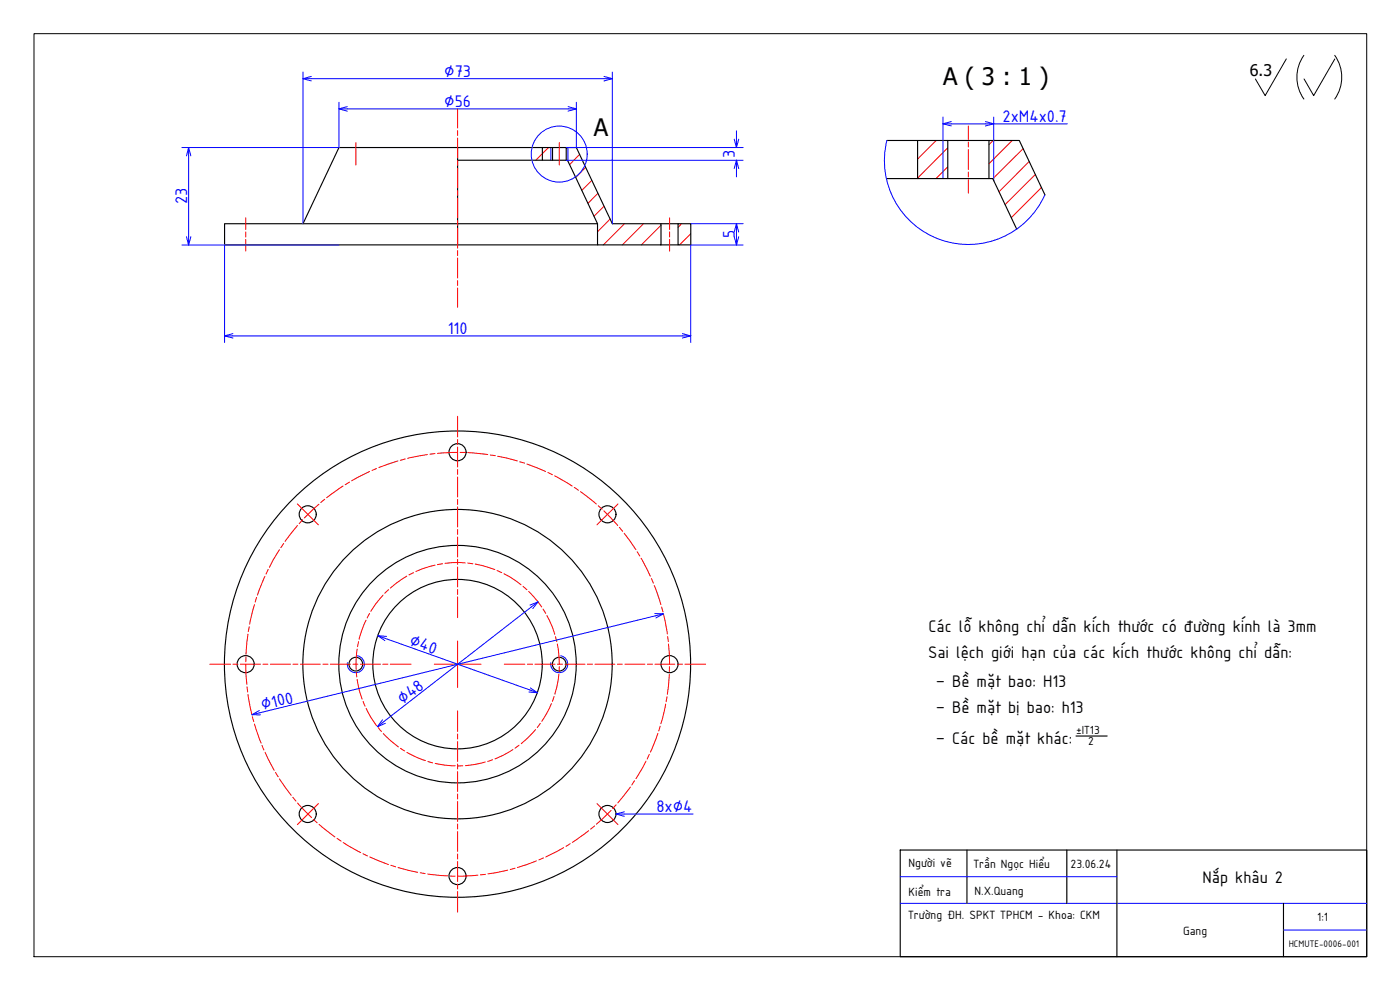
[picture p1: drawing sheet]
<svg xmlns="http://www.w3.org/2000/svg" width="420mm" height="297mm" viewBox="0 0 420 297" stroke-linecap="round" stroke-linejoin="round" font-family="sans-serif">
<!-- layer: NetDam -->
<g fill="none" stroke="#000" stroke-width=".34">
<path d="M137.3 48.1h25.5M137.3 44.3h25.5M137.3 44.3v29.2M137.3 44.3h-35.6l-10.8 22.8M162.8 44.3h3v3.8h-3zM165.8 44.3h4.1M165.8 48.1h4.1M169.9 44.3h3.1l10.8 22.8h14.6v6.4h-19.1v-6.4l-9-19h-.4zM266 53.6h9.4M266.2 42.1h18.2v11.5h-9v-11.5M284.4 42.1h12.4M284.4 53.6h12.4"/>
<path d="M313.6 58.5l-7.7-16.4h-9.1v11.5h1.1l7.2 15.2M179.3 67.1h-111.9v6.4h111.9M198.4 67.1h5.1M198.4 73.5h5.1M203.5 67.1h3.8v6.4h-3.8zM322.9 220.8h9.4M270.2 255h140v32h-140zM290.2 255v16M320.2 255v16M335.2 255v32M385.2 271v16"/>
<circle cx="137.3" cy="135.7" r="2.56"/>
<circle cx="92.3" cy="154.3" r="2.56"/>
<circle cx="182.3" cy="154.3" r="2.56"/>
<circle cx="73.7" cy="199.3" r="2.56"/>
<circle cx="106.8" cy="199.3" r="2.05"/>
<circle cx="137.3" cy="199.3" r="70"/>
<circle cx="137.3" cy="199.3" r="46.4"/>
<circle cx="137.3" cy="199.3" r="35.6"/>
<circle cx="137.3" cy="199.3" r="25.4"/>
<circle cx="167.8" cy="199.3" r="2.05"/>
<circle cx="200.9" cy="199.3" r="2.56"/>
<circle cx="92.3" cy="244.2" r="2.56"/>
<circle cx="182.3" cy="244.2" r="2.56"/>
<circle cx="137.3" cy="262.9" r="2.56"/>
</g>
<!-- layer: Netmanh -->
<g fill="none" stroke="#00f" stroke-width=".3">
<path d="M90.9 21.6v45.5M93.4 23.6h87.9M101.7 30.7v13.6h-47.1M104.2 32.7h66.3M173 30.7v13.6M183.8 21.6v45.5M221 39.3v2.5M283 35.1v18.5M285.5 37.2h10.2M298.2 35.1v19.2M298.2 37.2h22.1M56.6 46.8v24.2"/>
<path d="M165.3 44.3v3.8M169.9 44.3h53.1M169.9 48.1h53.1M170.4 44.3v4M221 50.6v2.5M266.2 42.1a25.2 25.2 0 0 0 16.2 29.9 25.2 25.2 0 0 0 31.2-13.5M54.6 73.5h47.1M67.4 73.5v29.3M207.3 67.1h15.7M221 69.6v1.4M223 73.5h-15.7v29.3M69.9 100.8h134.9"/>
<path d="M107.2 196.7a2.56 2.56 0 0 1 2.1 3 2.56 2.56 0 0 1-3 2.1 2.56 2.56 0 0 1-2-3M115.7 191.6l43.3 15.4M159.5 182.1l-44.3 34.4M168.3 196.7a2.56 2.56 0 0 1 2.1 3 2.56 2.56 0 0 1-3 2.1 2.56 2.56 0 0 1-2.1-3M196.7 184.8l-118.7 29.1M184.9 244.2h23.1M187.4 243.6l-2.5 .6 2.5 .7M270.2 271h140M270.2 263h65M385.2 279h25"/>
<circle cx="167.8" cy="46.2" r="8.4"/>
</g>
<!-- layer: DuongTam -->
<g fill="none" stroke="#f00" stroke-width=".3">
<path d="M137.3 32.7v5.7M137.3 39.2v1.5M290.6 37.8v4.1M106.8 42.8v6.7M137.3 41.4v6M137.3 48.2v1.5M137.3 50.4v6M137.3 57.2v1.5M137.3 59.4v6M164.6 44.3l-3.8 3.8M167.9 42.8v6.7M170.3 44.3l-.4 .3"/>
<path d="M173.9 46.3l-3 3.1M175.8 50.2l-3 3M177.6 54.1l-3 3M179.5 58l-3.1 3M281 42.1l-5.6 5.6M284.4 44.4l-9 9.1M284.4 50.1l-3.5 3.5M290.6 42.6v1.5M290.6 44.9v6M290.6 51.6v1.5M290.6 53.9v4M298.1 42.1l-1.3 1.3"/>
<path d="M303.8 42.1l-7 7M307 44.6l-9 9.1M308.9 48.5l-9.1 9.1M310.7 52.4l-9.1 9M312.5 56.2l-9 9.1M73.7 65.3v3.6M73.7 69.6v1.5M73.7 71.8v3.5M137.3 66.2v1.5M137.3 68.4v6.1M137.3 75.2v1.5M137.3 77.4v6"/>
<path d="M181.3 61.9l-3 3M183.1 65.7l-3.8 3.8M187.4 67.1l-6.3 6.4M193.1 67.1l-6.3 6.4M198.4 67.6l-5.9 5.9M198.4 73.3l-.2 .2M201 65.3v3.6M201 69.6v1.5M201 71.8v3.5M204.6 67.1l-1.1 1.1M207.3 70.1l-3.4 3.4M137.3 84.2v1.5"/>
<path d="M137.3 86.4v5.8M119.4 138.3l-5.7 2M121.6 137.7l-1.5 .4M128.3 136.4l-6 1.1M130.6 136.1l-1.6 .2M137.3 135.7l-6 .3M137.3 124.9v6.2M137.3 131.9v1.5M137.3 134.1v6M138.1 135.7h1.5M140.4 135.8l6 .6M147.2 136.5l1.4 .2"/>
<path d="M149.4 136.9l5.8 1.4M156 138.5l1.4 .5M158.2 139.2l5.5 2.3M89.2 151.2l6.3 6.3M89.3 157.7l-3.7 4.7M90.8 156l-1 1.1M95.7 151.3l-4.4 4.1M97.5 149.8l-1.2 1M103 145.8l-5 3.5M104.9 144.6l-1.3 .8M110.9 141.5l-5.4 2.8M113 140.6l-1.4 .6"/>
<path d="M137.3 140.9v1.5M137.3 143.1v6M137.3 149.8v1.6M137.3 152.1v6M137.3 158.9v1.4M164.4 141.8l1.4 .6M166.5 142.8l5.2 3M172.3 146.2l1.3 .9M174.2 147.5l4.8 3.7M179.5 151.8l1.2 1M181.2 153.3l4.2 4.4M185.5 151.2l-6.3 6.3"/>
<path d="M185.9 158.2l1 1.2M77 179.2l-.4 1.5M79.5 172.9l-2.2 5.6M80.5 170.8l-.7 1.4M83.9 165l-3 5.2M85.1 163.1l-.8 1.2M115 178.5l-2.4 2.8-1.3 2.1M116.6 176.9l-1.1 1.1M122.1 172.9l-5 3.5M124.1 171.8l-1.4 .7M130.6 169.6l-3.8 1-2 .9M132.8 169.1l-1.5 .3"/>
<path d="M137.3 161.1v6M137.3 167.8v1.6M137.3 170.1v6M137.3 176.9v1.5M137.3 179.1v6.2M139.6 168.9l-3.9-.1-2.1 .2M140.4 168.9l1.5 .2M142.6 169.2l5.9 1.7M149.2 171.2l1.4 .6M151.3 172.2l1.7 .8 3.4 2.5M157 175.9l1.1 1M158.7 177.4l3.9 4.7"/>
<path d="M187.3 160l3.5 4.9M191.2 165.6l.8 1.3M192.4 167.5l2.8 5.4M195.5 173.6l.6 1.4M196.3 175.7l2 5.7M62.9 199.3h6.3M69.9 199.3h1.5M72.1 199.3h6M73.7 199.3l.4 6M73.8 197v1.6M74.4 190.3l-.6 6M74.8 188l-.3 1.5"/>
<path d="M76.4 181.4l-1.5 5.9M78.9 199.3h1.5M81.2 199.3h6M87.9 199.3h1.5M90.2 199.3h5.9M96.9 199.3h1.5M99.1 199.3h6.1M105.9 199.3h1.5M107.2 194.8l-.4 3.4 .1 2.7M107.6 192.5l-.3 1.5M108.2 199.3h6M109.9 186.1l-1.4 3.2-.7 2.5"/>
<path d="M110.9 184.1l-.7 1.3M114.9 199.3h1.5M117.1 199.3h6.3M130.3 199.3h14.1M137.3 192.3v14M151.3 199.3h6.2M158.3 199.3h1.5M160.5 199.3h6M163 182.7l.8 1.4M164.1 184.7l1.7 3.6 .7 2M166.7 191l.4 1.5M167.3 193.2l.6 6.1"/>
<path d="M167.3 199.3h1.5M169.5 199.3h6.1M176.3 199.3h1.5M178.6 199.3h5.9M185.3 199.3h1.5M187.5 199.3h6M194.3 199.3h1.5M196.6 199.3h5.9M198.5 182.1l.5 1.5M199.1 184.3l1.2 5.9M200.4 191l.2 1.5M200.6 193.2l.4 6.1"/>
<path d="M203.3 199.3h1.5M205.5 199.3h6.3M74.1 206.1l.2 1.5M74.4 208.4l1.2 5.9M75.7 215l.5 1.5M76.4 217.2l2 5.8M106.9 201.6l.2 1.5M107.2 203.9l.6 3.2 .9 2.6M109 210.5l.6 1.4M109.9 212.5l1.5 2.9 1.6 2.3M113.5 218.3l1 1.2M137.3 213.3v6.2"/>
<path d="M160.7 218.9l-2.4 2.6-1.9 1.6M162.1 217.1l-.9 1.2M165.5 211.1l-1.6 3.3-1.3 2M166.3 209l-.5 1.4M167.7 202.3l-1.2 6M167.9 200l-.1 1.5M198.1 217.9l-.4 1.4M199.8 211.3l-1.5 5.9M200.2 209.1l-.3 1.5M200.9 202.3l-.6 6M200.9 200v1.5M78.6 223.6l.6 1.4"/>
<path d="M79.5 225.7l2.8 5.4M82.7 231.8l.8 1.3M83.9 233.7l3.5 4.9M87.9 239.2l.9 1.2M115 220.1l2.2 2.1 2.3 1.9M120.2 224.5l1.3 .8M122.1 225.7l2.7 1.4 2.9 1.1M128.4 228.5l1.4 .4M130.6 229.1l2.8 .5 3.2 .2M137.3 220.2v1.5M137.3 222.5v6M137.3 229.2v1.5"/>
<path d="M137.3 231.5v6M137.3 238.2v1.5M138.9 229.8h-1.5M145.6 228.6l-3.2 .8-2.7 .3M147.8 228l-1.4 .5M153.9 224.9l-2.9 1.7-2.5 1.1M155.8 223.6l-1.2 .9M189.2 236.2l-3.8 4.7M190.4 234.3l-.8 1.2M193.9 228.4l-3.1 5.2M194.9 226.3l-.7 1.4M197.4 220l-2.2 5.7"/>
<path d="M89.3 240.9l4.2 4.4M94 245.9l1.2 1M95.5 241.1l-6.3 6.3M95.8 247.3l4.7 3.8M101.1 251.5l1.3 .9M103 252.8l5.2 3M108.9 256.1l1.4 .7M111 257.1l5.6 2.3M117.3 259.6l1.4 .5M137.3 240.5v6M137.3 247.3v1.4M137.3 249.5v6"/>
<path d="M137.3 256.2v1.6M137.3 258.5v6M161 258.3l-5.7 2M163.1 257.4l-1.4 .6M169.2 254.3l-5.4 2.8M171.1 253.1l-1.3 .8M176.7 249.2l-5 3.6M178.4 247.8l-1.2 1M179.2 241.1l6.3 6.3M183.4 243.1l-4.4 4.2M184.9 241.5l-1 1.1M119.5 260.3l5.8 1.4"/>
<path d="M126.1 261.9l1.5 .2M128.4 262.2l6 .6M135.1 262.8l1.5 .1M137.3 265.2v1.5M137.3 267.5v6.2M143.4 262.6l-6 .3M145.7 262.3l-1.5 .2M152.4 261.1l-6 1.1M154.6 260.5l-1.5 .4"/>
</g>
<!-- layer: NetDam -->
<path d="M10.2 10.1h400v276.9h-400z" fill="none" stroke="#000" stroke-width=".3"/>
<!-- layer: 0 -->
<g fill="none" stroke="#00f" stroke-width=".3">
<path d="M90.9 23.6h2.5M93.4 22.9l-2.5 .7 2.5 .7M101.7 32.7h2.5M104.2 32l-2.5 .7 2.5 .6M170.5 32l2.5 .7-2.5 .6M170.5 32.7h2.5M181.3 22.9l2.5 .7-2.5 .7M181.3 23.6h2.5M283 37.2h2.5M285.5 36.5l-2.5 .7 2.5 .6M295.7 36.5l2.5 .7-2.5 .6M295.7 37.2h2.5"/>
<path d="M56 46.8l.6-2.5 .7 2.5M56.6 44.3v2.5M220.3 41.8l.7 2.5 .7-2.5M220.3 50.6l.7-2.5 .7 2.5M221 41.8v2.5M221 48.1v2.5M56 71l.6 2.5 .7-2.5M56.6 71v2.5M220.3 69.6l.7-2.5 .7 2.5M220.3 71l.7 2.5 .7-2.5M221 67.1v2.5M221 71v2.5"/>
<path d="M67.4 100.8h2.5M69.9 100.1l-2.5 .7 2.5 .6M204.8 100.1l2.5 .7-2.5 .6M204.8 100.8h2.5M113.4 190.7l2.3 .9M116 191l-2.6-.3 2.1 1.5M159 181.6l2.5-1-1.6 2M161.5 180.6l-2 1.5M196.5 184.1l2.6 .1-2.2 1.2M199.1 184.2l-2.4 .6M77.9 213.2l-2.3 1.2 2.6 .1M78 213.9l-2.4 .5"/>
<path d="M114.8 216l-1.6 2 2.5-1M115.2 216.5l-2 1.5M159 207l2.3 .8M159.2 206.4l2.1 1.4-2.6-.2"/>
</g>
<!-- layer: Symbol (ISO) -->
<path d="M386 17.7l-6.3 11-2.9-5M391.3 16.6a11.3 11.3 0 0 0 0 13.1M400.6 16.6a11.3 11.3 0 0 1 0 13.1M400.6 17.7l-6.3 11-2.9-5" fill="none" stroke="#000" stroke-width=".3"/>
<g font-size="7.2">
<text x="283.1" y="25.5">A ( 3 : 1 )</text>
<text x="178.2" y="40.7">A</text>
</g>
<g font-size="5.4" fill="#00f">
<text x="133.3" y="23.1">∅73</text>
<text x="133.3" y="32.2">∅56</text>
<text x="300.9" y="36.6">2xM4x0.7</text>
<text x="220.5" y="47.4" transform="rotate(-90 220.5 47.4)">3</text>
<text x="56.1" y="61.3" transform="rotate(-90 56.1 61.3)">23</text>
<text x="220.5" y="71.5" transform="rotate(-90 220.5 71.5)">5</text>
<text x="134.4" y="100.3">110</text>
<text x="122.6" y="193.5" transform="rotate(20 122.6 193.5)">∅40</text>
<text x="78.8" y="213.1" transform="rotate(-14 78.8 213.1)">∅100</text>
<text x="120.9" y="211.5" transform="rotate(-38 120.9 211.5)">∅48</text>
<text x="197" y="243.7">8x∅4</text>
</g>
<g font-size="5.4">
<text x="278.6" y="189.8">Các lỗ không chỉ dẫn kích thước có đường kính là 3mm</text>
<text x="278.6" y="197.5">Sai lệch giới hạn của các kích thước không chỉ dẫn:</text>
<text x="280.8" y="206">– Bề mặt bao: H13</text>
<text x="280.8" y="213.9">– Bề mặt bị bao: h13</text>
<text x="280.8" y="223.3">– Các bề mặt khác:</text>
<text x="360.9" y="264.9">Nắp khâu 2</text>
</g>
<text font-size="4.8" x="375.1" y="22.7">6.3</text>
<g font-size="3.9">
<text x="272.7" y="260.1">Người vẽ</text>
<text x="292.1" y="260.3">Trần Ngọc Hiểu</text>
<text x="321.3" y="260.3">23.06.24</text>
<text x="272.7" y="268.7">Kiểm tra</text>
<text x="292.5" y="268.5">N.X.Quang</text>
<text x="272.5" y="275.8">Trường ĐH. SPKT TPHCM - Khoa: CKM</text>
<text x="355" y="280.6">Gang</text>
<text x="395.3" y="276.3">1:1</text>
</g>
<g font-size="3.8">
<text x="323" y="220.3">±IT13</text>
<text x="326.6" y="223.7">2</text>
</g>
<text font-size="3.1" x="386.8" y="284.2">HCMUTE-0006-001</text>
</svg>
